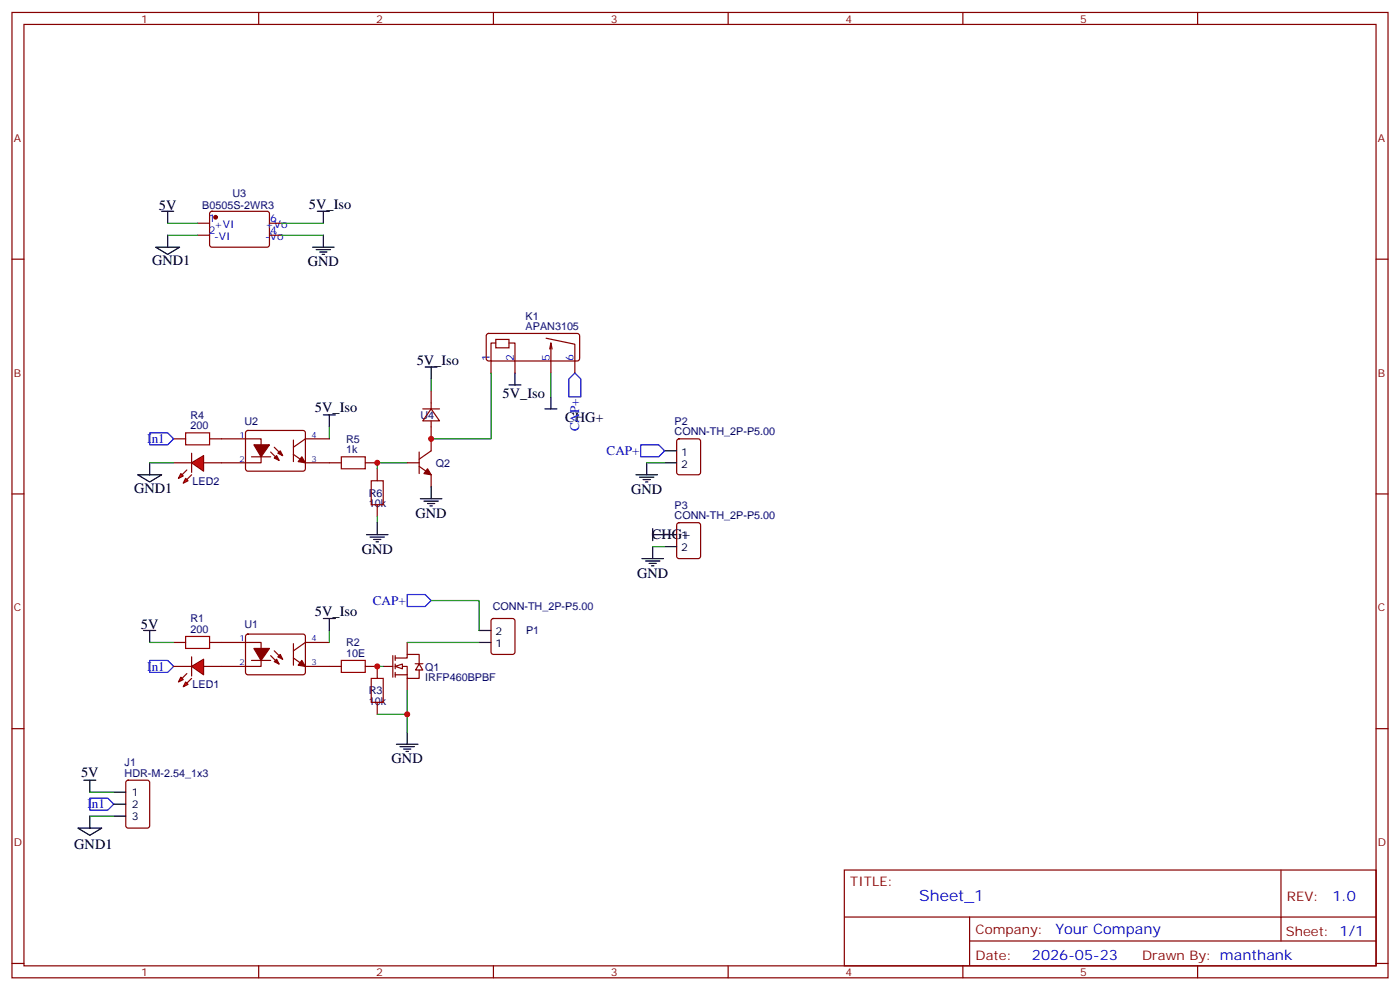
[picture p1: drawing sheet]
<svg xmlns="http://www.w3.org/2000/svg" width="412mm" height="292mm" viewBox="0 0 412 292" stroke-linecap="round" stroke-linejoin="round" font-family="sans-serif">
<g fill="none" stroke="#870000" stroke-width=".35">
<path d="M3.5 3.7h405.4v284.3h-405.4zM7.1 7.2h398.2v277.3h-398.2zM76.2 3.7v3.5M145.3 3.7v3.5M214.5 3.7v3.5M283.6 3.7v3.5M352.8 3.7v3.5M3.5 76.3h3.6M405.3 76.3h3.6M127 115.1v5.3M124.5 120.4h5M127 120.4l2.5 3.6h-5z"/>
<path d="M127 124v5.3M3.5 145.5h3.6M405.3 145.5h3.6M3.5 214.6h3.6M405.3 214.6h3.6M248.7 256.3h156.6v28.2h-156.6zM377.3 256.3v20.9M248.7 270.1h156.5M285.6 277.2h119.6M285.6 270.1v14.1M3.5 283.8h3.6M76.2 284.5v3.5"/>
<path d="M145.3 284.5v3.5M214.5 284.5v3.5M283.6 284.5v3.5M352.8 284.5v3.5M405.3 283.8h3.6"/>
</g>
<path d="M149.9 113.4h3.6M151.7 109.9v3.5" fill="none" stroke="#000" stroke-width=".35"/>
<g fill="#f00" stroke="#870000" stroke-width=".35">
<path d="M56.4 136.3l3.6-2.1v4.6z"/>
<path d="M56.4 133.5v5.6z"/>
</g>
<g fill="#870000" stroke="#870000" stroke-width=".35">
<path d="M56.4 139.8l-1.4 1.5z"/>
<path d="M53.6 139.8l1.4-1.4z"/>
</g>
<g fill="#f00" stroke="#870000" stroke-width=".35">
<path d="M54.7 140.9l.7 .7-1.4 .7z"/>
<path d="M53.3 139.5l.7 .7-1.4 .7z"/>
</g>
<g fill="none" stroke="#870000" stroke-width=".35">
<path d="M143.5 98.4l.4-.2 26.4 .1 .4 .6v7l-.7 .4h-26.3l-.5-.7v-6.7zM146 100h3.9v2.4h-3.9zM160.9 99.6l8.4 1.8v8.5M146 101h-1.4v8.9M149.9 101h1.8v8.9M161.9 102.8l.4-1.8v8.9M162.3 101l.3 1.8M51.2 136.3h5.2M51.2 129.3h3.5M61.7 129.3h15.2v7h-16.9M72.6 127l.4-.2h16.5l.5 .7-.1 10.9-.6 .4-16.5-.1-.5-.6v-10.6zM74.1 134.5h5.6"/>
<path d="M79.7 133.1l2.5 2.5M80.8 131.7l2.5 2.5M86.4 133.8l3.6 2.5h10.5M86.4 129.6v6.4M97 129.3h-7l-3.6 2.4M107.6 136.3h3.5M111.1 138.1v3.5M119.9 136.3h3.6M123.5 133.1v6.4M123.5 137.4l3.5 2.4v3.6M127 129.3v3.5l-3.5 2.5M111.1 148.7v3.5"/>
<path d="M51.2 189.2h3.5M61.7 189.2h15.2v7.1h-11.6M72.6 187l.4-.2h16.5l.5 .7-.1 10.8-.6 .5-16.5-.1-.5-.7v-10.5zM74.1 194.5h5.6M79.7 193.1l2.5 2.5M80.8 191.7l2.5 2.5M86.4 189.6v6.3M86.4 193.8l3.6 2.5h7M97 189.2h-7l-3.6 2.5"/>
</g>
<path d="M125.2 108.1h3.6M127 108.1v3.5M162.3 116.9v3.5M40.6 139.8h7l-3.5 2.2zM44.1 136.3v3.5M95.2 122.2h3.6M97 122.2v3.5M160.5 120.4h3.5" fill="none" stroke="#000" stroke-width=".35"/>
<path d="M127 111.6v3.5M144.6 109.9v19.4h-17.6M162.3 109.9v7M44.1 136.3h7.1M97 125.7v3.6M119.9 136.3h-8.8v1.8M111.1 152.2v1.8M97 185.7v3.5" fill="none" stroke="#008700" stroke-width=".35"/>
<path d="M167.6 111.6l1.7-1.7 1.8 1.7v5.3h-3.5zM44.1 127.5h5.3l1.8 1.8-1.8 1.7h-5.3zM44.1 194.5h5.3l1.8 1.8-1.8 1.7h-5.3z" fill="none" stroke="#00f" stroke-width=".35"/>
<path d="M54.7 127.5h7v3.5h-7zM100.5 134.5h7.1v3.6h-7.1zM109.4 141.6h3.5v7.1h-3.5zM54.7 187.5h7v3.5h-7z" fill="none" stroke="#a10000" stroke-width=".35"/>
<g fill="#870000" stroke="#870000" stroke-width=".35">
<path d="M125.9 138.1l1.1 1.7-2.1-.3z"/>
<path d="M88.9 134.5l1.1 1.8-2.2-.3z"/>
<path d="M80.8 134.9l.7-.7 .7 1.4z"/>
<path d="M81.8 133.5l.7-.7 .8 1.4z"/>
<path d="M74.8 131h4.6l-2.5 3.5z"/>
<path d="M88.9 194.5l1.1 1.8-2.2-.4z"/>
<path d="M80.8 194.9l.7-.7 .7 1.4z"/>
<path d="M81.8 193.5l.7-.7 .8 1.4z"/>
<path d="M74.8 191h4.6l-2.5 3.5z"/>
</g>
<g fill="#f00" stroke="#870000" stroke-width=".35">
<path d="M56.4 196.3l3.6-2.1v4.6z"/>
<path d="M56.4 193.5v5.6z"/>
</g>
<g fill="#870000" stroke="#870000" stroke-width=".35">
<path d="M55 201.2l1.4-1.4z"/>
<path d="M53.6 199.8l1.4-1.4z"/>
</g>
<g fill="#f00" stroke="#870000" stroke-width=".35">
<path d="M54.7 200.9l.7 .7-1.4 .7z"/>
<path d="M53.3 199.5l.7 .7-1.4 .7z"/>
</g>
<g fill="none" stroke="#870000" stroke-width=".35">
<path d="M51.2 196.3h5.2M60 196.3h5.3M112.9 196.3h2.8M115.7 193.1v6.4M116.4 196.3h3.5v3.5h3.6v-2.5M116.4 193.8h3.5v-1h3.6v2.8M116.4 193.1v1.4M116.4 195.6v1.4M116.4 198v1.5M116.4 198.8h3.5M119.9 189.2v3.6M119.9 199.8v3.5"/>
<path d="M122.3 195.5h2.3M123.5 195.6l1 1.7h-2.1z"/>
</g>
<path d="M42.3 185.7h3.6M44.1 185.7v3.5M95.2 182.2h3.6M97 182.2v3.5" fill="none" stroke="#000" stroke-width=".35"/>
<path d="M44.1 189.2h7.1" fill="none" stroke="#008700" stroke-width=".35"/>
<path d="M116.4 196.3l2.1-.7v1.4z" fill="#fff" stroke="#870000" stroke-width=".35"/>
<g fill="none" stroke="#000" stroke-width=".35">
<path d="M45.9 72.8h7l-3.5 2.1zM47.6 62.2h3.6M49.4 62.2v3.6M49.4 69.3v3.5M92.1 72.8h6.3M93.1 73.5h4.3M93.5 62.2h3.5M94.2 74.2h2.1M94.9 74.9h.7M95.2 62.2v3.6M95.2 69.3v3.5M187.3 139.8h6.4"/>
<path d="M190.5 136.3v3.5M195.8 132.8h3.5M195.8 136.3h3.5M107.9 157.5h6.4M109 158.2h4.2M110.1 158.9h2.1M110.8 159.6h.7M111.1 154v3.5M123.8 146.9h6.4M124.9 147.6h4.2M125.9 148.3h2.2M126.6 149h.8"/>
<path d="M127 143.4v3.5M188.4 140.5h4.2M189.4 141.3h2.2M190.1 142h.8M192.3 157.5h7M192.3 155.7v3.5M189.1 164.5h6.3M190.1 165.2h4.3M191.2 165.9h2.1M191.9 166.7h.7M192.3 161v3.5M195.8 161h3.5"/>
<path d="M141.1 189.2h3.5M141.1 185.7h3.5M116.8 219.2h6.3M117.8 219.9h4.3M119.9 215.7v3.5M24.7 229.8h3.5M26.5 229.8v3.5M33.5 233.3h3.5M33.5 236.9h3.5M118.9 220.6h2.1M119.6 221.3h.7M22.9 243.9h7.1l-3.5 2.1z"/>
<path d="M26.5 240.4v3.5M33.5 240.4h3.5"/>
</g>
<path d="M188.7 131h5.3l1.8 1.8-1.8 1.7h-5.3zM119.9 175.1h5.3l1.8 1.8-1.8 1.7h-5.3zM26.5 235.1h5.2l1.8 1.8-1.8 1.7h-5.2z" fill="none" stroke="#00f" stroke-width=".35"/>
<path d="M58.2 65.8h3.5M58.2 69.3h3.5M62 62.4l.4-.2 16.5 .1 .5 .6-.1 9.5-.6 .4-16.5-.1-.5-.6v-9.2zM79.4 65.8h3.5M79.4 69.3h3.5M199.6 129.5l.4-.2h5.7l.6 .4 .1 9.4-.5 .7h-5.9l-.6-.4-.1-9.4zM199.6 154.2l.4-.2h5.7l.6 .4 .1 9.4-.5 .7h-5.9l-.6-.4-.1-9.4zM97 196.3h3.5M107.6 196.3h3.5v3.5M144.9 182.4l.4-.2h5.7l.6 .4 .1 9.5-.5 .6-5.9 .1-.6-.5-.1-9.4zM111.1 206.9v3.5M37.3 230l.4-.2h5.7l.6 .4 .1 13-.5 .7h-5.9l-.6-.5-.1-12.9z" fill="none" stroke="#870000" stroke-width=".35"/>
<g fill="none" stroke="#008700" stroke-width=".35">
<path d="M49.4 65.8h8.8M49.4 69.3h8.8M82.9 65.8h12.3M82.9 69.3h12.3M190.5 136.3h5.3M127 176.9h14.1v8.8M192.3 161h3.5M111.1 196.3h1.8M119.9 189.2h21.2M111.1 210.4h8.8M119.9 203.3v12.4M26.5 233.3h7"/>
<path d="M26.5 240.4h7"/>
</g>
<path d="M100.5 194.5h7.1v3.5h-7.1zM109.4 199.8h3.5v7.1h-3.5z" fill="none" stroke="#a10000" stroke-width=".35"/>
<circle cx="63.5" cy="64" r=".53" fill="#870000" stroke="#870000" stroke-width=".35"/>
<g fill="#c00">
<circle cx="127" cy="129.3" r=".88"/>
<circle cx="111.1" cy="136.3" r=".88"/>
<circle cx="111.1" cy="196.3" r=".88"/>
<circle cx="119.9" cy="210.4" r=".88"/>
</g>
<text font-size="4.6" fill="#00f" x="270.8" y="265.3">Sheet_1</text>
<g font-size="4.2">
<text x="46.8" y="61.9">5V</text>
<text x="91" y="61.5">5V_Iso</text>
<text x="44.8" y="78.1">GND1</text>
<text x="90.7" y="78.5">GND</text>
<text x="122.8" y="107.4">5V_Iso</text>
<text x="148.1" y="117.3">5V_Iso</text>
<text x="92.8" y="121.5">5V_Iso</text>
<text x="166.5" y="124.4">CHG+</text>
<text x="39.5" y="145.1">GND1</text>
<text x="185.9" y="145.5">GND</text>
<text x="122.4" y="152.5">GND</text>
<text x="192.1" y="158.9">CHG+</text>
<text x="106.5" y="163.1">GND</text>
<text x="187.7" y="170.2">GND</text>
<text x="41.5" y="185.4">5V</text>
<text x="92.8" y="181.5">5V_Iso</text>
<text x="115.4" y="224.9">GND</text>
<text x="23.9" y="228.7">5V</text>
<text x="21.9" y="250">GND1</text>
</g>
<g font-size="4.2" fill="#00f">
<text x="392.5" y="265.5">1.0</text>
<text x="310.9" y="275.1">Your Company</text>
<text x="304" y="282.9">2026-05-23</text>
</g>
<g font-size="3.9" fill="#00f">
<text x="43.4" y="130.5">In1</text>
<text x="170.6" y="127.1" transform="rotate(-90 170.6 127.1)">CAP+</text>
<text x="178.7" y="134">CAP+</text>
<text x="109.8" y="178.2">CAP+</text>
<text x="43.4" y="197.6">In1</text>
<text x="25.8" y="238.1">In1</text>
</g>
<g font-size="3.9" fill="#800">
<text x="250.5" y="260.8">TITLE:</text>
<text x="379.1" y="265.5">REV:</text>
<text x="287.4" y="275">Company:</text>
<text x="378.7" y="275.7">Sheet: 1/1</text>
<text x="287.4" y="282.7">Date:</text>
<text x="336.4" y="282.8">Drawn By: manthank</text>
</g>
<g font-size="3.2" fill="#800">
<text x="41.6" y="6.7">1</text>
<text x="110.8" y="6.7">2</text>
<text x="179.9" y="6.7">3</text>
<text x="249.1" y="6.7">4</text>
<text x="318.2" y="6.7">5</text>
<text x="4.1" y="41.8">A</text>
<text x="405.9" y="41.8">A</text>
<text x="4.1" y="110.9">B</text>
<text x="405.9" y="110.9">B</text>
<text x="4.1" y="180.1">C</text>
<text x="405.9" y="180.1">C</text>
<text x="4.1" y="249.2">D</text>
<text x="405.9" y="249.2">D</text>
<text x="41.6" y="287.5">1</text>
<text x="110.8" y="287.5">2</text>
<text x="179.9" y="287.5">3</text>
<text x="249.1" y="287.5">4</text>
<text x="318.2" y="287.5">5</text>
</g>
<g font-size="3.2" fill="#000080">
<text x="68.4" y="58.1">U3</text>
<text x="59.6" y="61.6">B0505S-2WR3</text>
<text x="154.8" y="94.2">K1</text>
<text x="154.8" y="97.2">APAN3105</text>
<text x="56.1" y="123.4">R4</text>
<text x="72" y="125.1">U2</text>
<text x="123.8" y="123.3">U4</text>
<text x="198.7" y="125.1">P2</text>
<text x="56.1" y="126.4">200</text>
<text x="102" y="130.4">R5</text>
<text x="198.7" y="128.2">CONN-TH_2P-P5.00</text>
<text x="102" y="133.5">1k</text>
<text x="128.4" y="137.6">Q2</text>
<text x="56.7" y="142.8">LED2</text>
<text x="108.7" y="149.4">10k</text>
<text x="108.7" y="146.3">R6</text>
<text x="198.7" y="149.8">P3</text>
<text x="198.7" y="152.9">CONN-TH_2P-P5.00</text>
<text x="145.1" y="179.8">CONN-TH_2P-P5.00</text>
<text x="56.1" y="183.3">R1</text>
<text x="72" y="185.1">U1</text>
<text x="56.1" y="186.4">200</text>
<text x="102" y="190.4">R2</text>
<text x="155" y="186.8">P1</text>
<text x="102" y="193.5">10E</text>
<text x="125.3" y="197.6">Q1</text>
<text x="56.7" y="202.7">LED1</text>
<text x="125.3" y="200.6">IRFP460BPBF</text>
<text x="108.7" y="207.6">10k</text>
<text x="108.7" y="204.5">R3</text>
<text x="36.7" y="225.6">J1</text>
<text x="36.7" y="228.7">HDR-M-2.54_1x3</text>
</g>
<g font-size="3.2" fill="#00f">
<text x="61.6" y="65.4">1</text>
<text x="79.6" y="65.4">6</text>
<text x="61.6" y="68.9">2</text>
<text x="63" y="67.2">+VI</text>
<text x="63" y="70.7">-VI</text>
<text x="78.1" y="70.7">-Vo</text>
<text x="78.1" y="67.2">+Vo</text>
<text x="79.6" y="68.9">4</text>
<text x="144.3" y="106.3" transform="rotate(-90 144.3 106.3)">1</text>
<text x="151.3" y="106.3" transform="rotate(-90 151.3 106.3)">2</text>
<text x="161.9" y="106.3" transform="rotate(-90 161.9 106.3)">5</text>
<text x="169" y="106.3" transform="rotate(-90 169 106.3)">6</text>
</g>
<g font-size="3.2">
<text x="200.6" y="134.2">1</text>
<text x="200.6" y="137.7">2</text>
<text x="200.6" y="158.9">1</text>
<text x="200.6" y="162.4">2</text>
<text x="145.9" y="190.6">1</text>
<text x="145.9" y="187.1">2</text>
<text x="38.8" y="234.4">1</text>
<text x="38.8" y="237.9">2</text>
<text x="38.8" y="241.4">3</text>
</g>
<g font-size="2.5" fill="#00f">
<text x="70.6" y="128.9">1</text>
<text x="91.7" y="128.9">4</text>
<text x="70.6" y="136">2</text>
<text x="91.7" y="136">3</text>
<text x="70.6" y="188.9">1</text>
<text x="91.7" y="188.9">4</text>
<text x="70.6" y="195.9">2</text>
<text x="91.7" y="195.9">3</text>
</g>
</svg>
